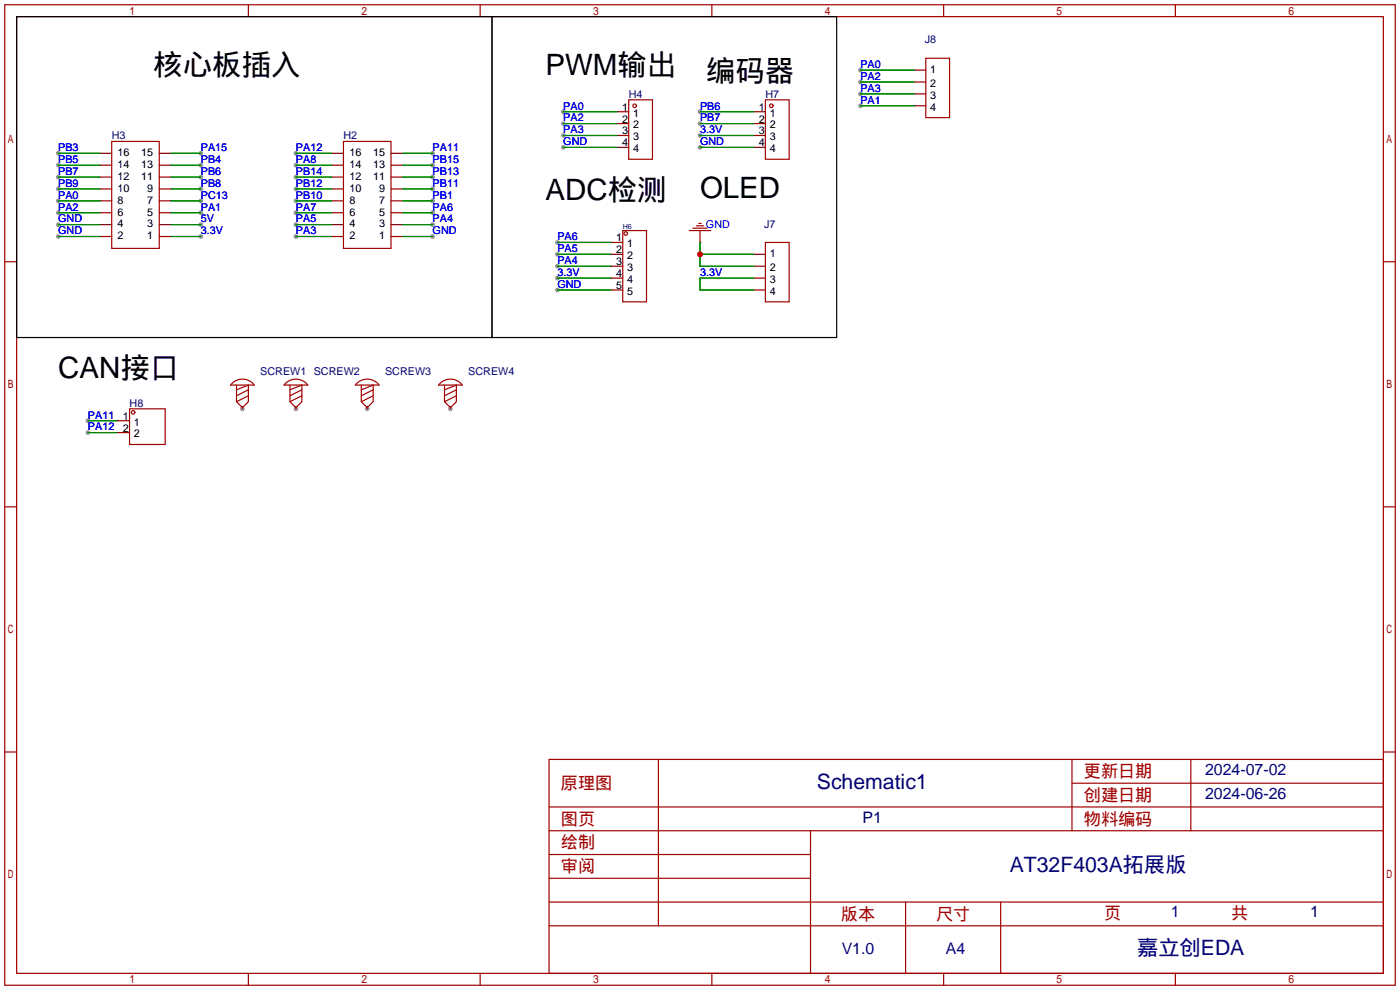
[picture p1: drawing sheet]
<svg xmlns="http://www.w3.org/2000/svg" width="299mm" height="212mm" viewBox="0 0 299 212" stroke-linecap="round" stroke-linejoin="round" font-family="sans-serif">
<g fill="#999">
<circle cx="51.8" cy="87.4" r=".51"/>
<circle cx="63.2" cy="87.4" r=".51"/>
<circle cx="78.5" cy="87.4" r=".51"/>
<circle cx="96.3" cy="87.4" r=".51"/>
<circle cx="12.4" cy="32.8" r=".51"/>
<circle cx="12.4" cy="35.3" r=".51"/>
<circle cx="12.4" cy="37.8" r=".51"/>
<circle cx="12.4" cy="40.4" r=".51"/>
<circle cx="12.4" cy="42.9" r=".51"/>
<circle cx="12.4" cy="45.5" r=".51"/>
<circle cx="12.4" cy="48" r=".51"/>
<circle cx="12.4" cy="50.5" r=".51"/>
<circle cx="42.9" cy="32.8" r=".51"/>
<circle cx="42.9" cy="35.3" r=".51"/>
<circle cx="42.9" cy="37.8" r=".51"/>
<circle cx="42.9" cy="40.4" r=".51"/>
<circle cx="42.9" cy="42.9" r=".51"/>
<circle cx="42.9" cy="45.5" r=".51"/>
<circle cx="42.9" cy="48" r=".51"/>
<circle cx="42.9" cy="50.5" r=".51"/>
<circle cx="63.2" cy="32.8" r=".51"/>
<circle cx="92.5" cy="32.8" r=".51"/>
<circle cx="63.2" cy="35.3" r=".51"/>
<circle cx="63.2" cy="37.8" r=".51"/>
<circle cx="92.5" cy="35.3" r=".51"/>
<circle cx="92.5" cy="37.8" r=".51"/>
<circle cx="63.2" cy="40.4" r=".51"/>
<circle cx="63.2" cy="42.9" r=".51"/>
<circle cx="92.5" cy="40.4" r=".51"/>
<circle cx="92.5" cy="42.9" r=".51"/>
<circle cx="63.2" cy="45.5" r=".51"/>
<circle cx="63.2" cy="48" r=".51"/>
<circle cx="63.2" cy="50.5" r=".51"/>
<circle cx="92.5" cy="45.5" r=".51"/>
<circle cx="92.5" cy="48" r=".51"/>
<circle cx="92.5" cy="50.5" r=".51"/>
<circle cx="120.4" cy="23.9" r=".51"/>
<circle cx="120.4" cy="26.4" r=".51"/>
<circle cx="120.4" cy="29" r=".51"/>
<circle cx="120.4" cy="31.5" r=".51"/>
<circle cx="119.1" cy="54.4" r=".51"/>
<circle cx="119.1" cy="56.9" r=".51"/>
<circle cx="119.1" cy="59.4" r=".51"/>
<circle cx="119.1" cy="62" r=".51"/>
<circle cx="119.1" cy="51.8" r=".51"/>
<circle cx="149.6" cy="23.9" r=".51"/>
<circle cx="149.6" cy="26.4" r=".51"/>
<circle cx="149.6" cy="29" r=".51"/>
<circle cx="149.6" cy="31.5" r=".51"/>
<circle cx="18.8" cy="89.9" r=".51"/>
<circle cx="18.8" cy="92.5" r=".51"/>
<circle cx="183.9" cy="15" r=".51"/>
<circle cx="183.9" cy="17.5" r=".51"/>
<circle cx="183.9" cy="20.1" r=".51"/>
<circle cx="183.9" cy="22.6" r=".51"/>
</g>
<g fill="none" stroke="#a10000" stroke-width=".25">
<path d="M1 1h297.2v209.6h-297.2zM3.6 3.6h292.1v204.4h-292.1zM53.1 1v2.6M102.6 1v2.6M152.1 1v2.6M197.9 12.4h5v12.7h-5zM201.7 1v2.6M251.2 1v2.6M23.9 30.2h10.1v22.9h-10.1zM73.4 30.2h10.2v22.9h-10.2zM134.4 21.3h5v12.7h-5zM163.6 21.3h5.1v12.7h-5.1z"/>
<path d="M1 55.9h2.6M133.1 49.3h5.1v15.2h-5.1zM147.3 49.3h4.6M148.1 48.8h3M148.8 48.3h1.6M149.4 47.8h.5M149.6 49.3v2.5M163.6 51.8h5.1v12.7h-5.1zM295.7 55.9h2.5M27.7 87.4h7.6v7.6h-7.6zM49.7 81.8a3.2 3.2 0 0 1 4.7 .5h-5.1zM50.5 82.3v3.6l1.3 1.2 1.3-1.2v-3.6l-2.6 1"/>
<path d="M53.1 83.3l-2.6 1.3M53.1 84.6l-2.6 1.3M61.1 81.8a3.2 3.2 0 0 1 4.7 .5h-5.1zM62 82.3v3.6l1.2 1.2 1.3-1.2v-3.6l-2.5 1M64.5 83.3l-2.5 1.3M64.5 84.6l-2.5 1.3M76.4 81.8a3.2 3.2 0 0 1 4.6 .5h-5.1zM77.2 82.3v3.6l1.3 1.2 1.3-1.2v-3.6l-2.6 1M79.8 83.3l-2.6 1.3M79.8 84.6l-2.6 1.3M94.2 81.8a3.2 3.2 0 0 1 4.6 .5h-5.1zM95 82.3v3.6l1.3 1.2 1.2-1.2v-3.6l-2.5 1"/>
<path d="M97.5 83.3l-2.5 1.3M97.5 84.6l-2.5 1.3M1 108.3h2.6M295.7 108.3h2.5M1 160.7h2.6M117.3 162.3h178.4v45.7h-178.4zM117.3 177.5h178.4M117.3 172.5h178.4M140.7 162.3v35.6M173.2 177.5v30.5M229.1 162.3v15.2M229.1 167.4h66.6"/>
<path d="M254.5 162.3v15.2M295.7 160.7h2.5M117.3 182.6h55.9M117.3 197.9h178.4M117.3 192.8h178.4M117.3 187.7h55.9M193.5 192.8v15.2M213.9 192.8v15.2M53.1 208v2.6M102.6 208v2.6M152.1 208v2.6M201.7 208v2.6"/>
<path d="M251.2 208v2.6"/>
<circle cx="135.6" cy="22.6" r=".38"/>
<circle cx="164.8" cy="22.6" r=".38"/>
<circle cx="133.7" cy="49.9" r=".38"/>
<circle cx="28.4" cy="88.1" r=".38"/>
</g>
<g fill="none" stroke="#870000" stroke-width=".25">
<path d="M195.3 15h2.6M195.3 17.5h2.6M21.3 37.8h2.6M21.3 35.3h2.6M21.3 32.8h2.6M34 37.8h2.6M34 35.3h2.6M34 32.8h2.6M70.9 37.8h2.5M70.9 35.3h2.5M70.9 32.8h2.5M83.6 37.8h2.5"/>
<path d="M83.6 35.3h2.5M83.6 32.8h2.5M131.8 23.9h2.6M131.8 26.4h2.6M131.8 29h2.6M131.8 31.5h2.6M161 23.9h2.6M161 26.4h2.6M161 29h2.6M161 31.5h2.6M195.3 20.1h2.6M195.3 22.6h2.6"/>
<path d="M21.3 50.5h2.6M21.3 48h2.6M21.3 45.5h2.6M21.3 42.9h2.6M21.3 40.4h2.6M34 50.5h2.6M34 48h2.6M34 45.5h2.6M34 42.9h2.6M34 40.4h2.6M70.9 50.5h2.5M70.9 48h2.5"/>
<path d="M70.9 45.5h2.5M70.9 42.9h2.5M70.9 40.4h2.5M83.6 50.5h2.5M83.6 48h2.5M83.6 45.5h2.5M83.6 42.9h2.5M83.6 40.4h2.5M130.6 51.8h2.5M130.6 54.4h2.5M130.6 56.9h2.5M130.6 59.4h2.5"/>
<path d="M149.6 51.8h.1M161 54.4h2.6M161 56.9h2.6M161 59.4h2.6M130.6 62h2.5M161 62h2.6M25.1 89.9h2.6M25.1 92.5h2.6M51.8 86.9v.5M63.2 86.9v.5M78.5 86.9v.5M96.3 86.9v.5"/>
</g>
<g fill="none" stroke="#008700" stroke-width=".25">
<path d="M183.9 15h11.4M183.9 17.5h11.4M12.4 32.8h8.9M12.4 35.3h8.9M12.4 37.8h8.9M36.6 32.8h6.3M36.6 35.3h6.3M36.6 37.8h6.3M63.2 32.8h7.7M63.2 35.3h7.7M63.2 37.8h7.7M86.1 32.8h6.4"/>
<path d="M86.1 35.3h6.4M86.1 37.8h6.4M120.4 23.9h11.4M120.4 26.4h11.4M120.4 29h11.4M120.4 31.5h11.4M149.6 23.9h11.4M149.6 26.4h11.4M149.6 29h11.4M149.6 31.5h11.4M183.9 20.1h11.4M183.9 22.6h11.4"/>
<path d="M12.4 40.4h8.9M12.4 42.9h8.9M12.4 45.5h8.9M12.4 48h8.9M12.4 50.5h8.9M36.6 40.4h6.3M36.6 42.9h6.3M36.6 45.5h6.3M36.6 48h6.3M36.6 50.5h6.3M63.2 40.4h7.7M63.2 42.9h7.7"/>
<path d="M63.2 45.5h7.7M63.2 48h7.7M63.2 50.5h7.7M86.1 40.4h6.4M86.1 42.9h6.4M86.1 45.5h6.4M86.1 48h6.4M86.1 50.5h6.4M119.1 54.4h11.5M119.1 56.9h11.5M119.1 59.4h11.5M119.1 51.8h11.5"/>
<path d="M149.6 54.4h11.4M149.6 51.8v5.1h11.4M161 59.4h-11.4v2.6h11.4M119.1 62h11.5M18.8 89.9h6.3M18.8 92.5h6.3"/>
</g>
<path d="M3.6 3.6h101.6v68.5h-101.6zM105.2 3.6h73.6v68.5h-73.6z" fill="none" stroke="#000" stroke-width=".25"/>
<circle cx="149.6" cy="54.4" r=".63" fill="#c00"/>
<g font-size="6.3">
<text x="32.8" y="16">核心板插入</text>
<text x="116.6" y="16">PWM输出</text>
<text x="150.9" y="17.3">编码器</text>
<text x="116.6" y="42.7">ADC检测</text>
<text x="149.6" y="42.4">OLED</text>
<text x="12.4" y="80.8">CAN接口</text>
</g>
<g font-size="4.5" fill="#000080">
<text x="174.6" y="168.6">Schematic1</text>
<text x="215.8" y="186.3">AT32F403A拓展版</text>
<text x="243" y="204.1">嘉立创EDA</text>
</g>
<g font-size="3.7" fill="#a00000">
<text x="231.6" y="166.1">更新日期</text>
<text x="119.9" y="168.6">原理图</text>
<text x="231.6" y="171.2">创建日期</text>
<text x="119.9" y="176.3">图页</text>
<text x="231.6" y="176.3">物料编码</text>
<text x="119.9" y="181.3">绘制</text>
<text x="119.9" y="186.4">审阅</text>
<text x="179.7" y="196.6">版本</text>
<text x="200" y="196.6">尺寸</text>
<text x="236" y="196.3">页</text>
<text x="263.1" y="196.3">共</text>
</g>
<g font-size="3.4" fill="#000080">
<text x="257.6" y="165.7">2024-07-02</text>
<text x="257.6" y="170.8">2024-06-26</text>
<text x="184.4" y="175.9">P1</text>
<text x="250.3" y="196">1</text>
<text x="280" y="196">1</text>
<text x="179.9" y="203.8">V1.0</text>
<text x="202.1" y="203.8">A4</text>
</g>
<g font-size="2.3" fill="#000080">
<text x="197.6" y="9.3">J8</text>
<text x="134.4" y="20.9">H4</text>
<text x="163.6" y="20.9">H7</text>
<text x="23.9" y="29.8">H3</text>
<text x="73.4" y="29.8">H2</text>
<text x="163.3" y="48.6">J7</text>
<text x="55.6" y="80.1">SCREW1 SCREW2</text>
<text x="82.3" y="80.1">SCREW3</text>
<text x="100.1" y="80.1">SCREW4</text>
<text x="27.7" y="86.9">H8</text>
</g>
<g font-size="2.3" fill="#00f">
<text x="183.9" y="14.5">PA0</text>
<text x="183.9" y="17.1">PA2</text>
<text x="120.4" y="23.4">PA0</text>
<text x="149.6" y="23.4">PB6</text>
<text x="183.9" y="19.6">PA3</text>
<text x="183.9" y="22.1">PA1</text>
<text x="120.4" y="26">PA2</text>
<text x="120.4" y="28.5">PA3</text>
<text x="149.6" y="26">PB7</text>
<text x="149.6" y="28.5">3.3V</text>
<text x="12.4" y="32.3">PB3</text>
<text x="12.4" y="34.8">PB5</text>
<text x="42.9" y="32.3">PA15</text>
<text x="42.9" y="34.8">PB4</text>
<text x="63.2" y="32.3">PA12</text>
<text x="63.2" y="34.8">PA8</text>
<text x="92.5" y="32.3">PA11</text>
<text x="92.5" y="34.8">PB15</text>
<text x="120.4" y="31">GND</text>
<text x="149.6" y="31">GND</text>
<text x="12.4" y="37.4">PB7</text>
<text x="12.4" y="39.9">PB9</text>
<text x="42.9" y="37.4">PB6</text>
<text x="42.9" y="39.9">PB8</text>
<text x="63.2" y="37.4">PB14</text>
<text x="63.2" y="39.9">PB12</text>
<text x="92.5" y="37.4">PB13</text>
<text x="92.5" y="39.9">PB11</text>
<text x="12.4" y="42.5">PA0</text>
<text x="12.4" y="45">PA2</text>
<text x="12.4" y="47.5">GND</text>
<text x="42.9" y="42.5">PC13</text>
<text x="42.9" y="45">PA1</text>
<text x="42.9" y="47.5">5V</text>
<text x="63.2" y="42.5">PB10</text>
<text x="63.2" y="45">PA7</text>
<text x="63.2" y="47.5">PA5</text>
<text x="92.5" y="42.5">PB1</text>
<text x="92.5" y="45">PA6</text>
<text x="92.5" y="47.5">PA4</text>
<text x="12.4" y="50.1">GND</text>
<text x="42.9" y="50.1">3.3V</text>
<text x="63.2" y="50.1">PA3</text>
<text x="92.5" y="50.1">GND</text>
<text x="119.1" y="53.9">PA5</text>
<text x="119.1" y="51.4">PA6</text>
<text x="150.9" y="48.8">GND</text>
<text x="119.1" y="56.4">PA4</text>
<text x="119.1" y="59">3.3V</text>
<text x="149.6" y="59">3.3V</text>
<text x="119.1" y="61.5">GND</text>
<text x="18.8" y="89.5">PA11</text>
<text x="18.8" y="92">PA12</text>
</g>
<g font-size="2.3">
<text x="198.8" y="15.5">1</text>
<text x="133" y="23.6">1</text>
<text x="162.2" y="23.6">1</text>
<text x="198.8" y="18.6">2</text>
<text x="198.8" y="21.1">3</text>
<text x="198.8" y="23.6">4</text>
<text x="133" y="26.2">2</text>
<text x="133" y="28.7">3</text>
<text x="135.3" y="24.9">1</text>
<text x="135.3" y="27.5">2</text>
<text x="135.3" y="30">3</text>
<text x="162.2" y="26.2">2</text>
<text x="162.2" y="28.7">3</text>
<text x="164.5" y="24.9">1</text>
<text x="164.5" y="27.5">2</text>
<text x="164.5" y="30">3</text>
<text x="25.1" y="35.9">14</text>
<text x="25.1" y="33.4">16</text>
<text x="30.2" y="35.9">13</text>
<text x="30.2" y="33.4">15</text>
<text x="74.7" y="35.9">14</text>
<text x="74.7" y="33.4">16</text>
<text x="79.7" y="35.9">13</text>
<text x="79.7" y="33.4">15</text>
<text x="133" y="31.3">4</text>
<text x="135.3" y="32.5">4</text>
<text x="162.2" y="31.3">4</text>
<text x="164.5" y="32.5">4</text>
<text x="25.1" y="41">10</text>
<text x="25.1" y="38.4">12</text>
<text x="30.2" y="38.4">11</text>
<text x="31.5" y="41">9</text>
<text x="74.7" y="41">10</text>
<text x="74.7" y="38.4">12</text>
<text x="79.7" y="38.4">11</text>
<text x="81" y="41">9</text>
<text x="25.1" y="46.1">6</text>
<text x="25.1" y="43.5">8</text>
<text x="31.5" y="46.1">5</text>
<text x="31.5" y="43.5">7</text>
<text x="74.7" y="46.1">6</text>
<text x="74.7" y="43.5">8</text>
<text x="81" y="46.1">5</text>
<text x="81" y="43.5">7</text>
<text x="25.1" y="51.1">2</text>
<text x="25.1" y="48.6">4</text>
<text x="31.5" y="51.1">1</text>
<text x="31.5" y="48.6">3</text>
<text x="74.7" y="51.1">2</text>
<text x="74.7" y="48.6">4</text>
<text x="81" y="51.1">1</text>
<text x="81" y="48.6">3</text>
<text x="131.7" y="51.6">1</text>
<text x="134" y="52.9">1</text>
<text x="131.7" y="54.1">2</text>
<text x="131.7" y="56.7">3</text>
<text x="131.7" y="59.2">4</text>
<text x="134" y="55.4">2</text>
<text x="134" y="57.9">3</text>
<text x="164.5" y="54.9">1</text>
<text x="164.5" y="57.9">2</text>
<text x="131.7" y="61.7">5</text>
<text x="134" y="60.5">4</text>
<text x="134" y="63">5</text>
<text x="164.5" y="60.5">3</text>
<text x="164.5" y="63">4</text>
<text x="26.3" y="89.7">1</text>
<text x="26.3" y="92.2">2</text>
<text x="28.6" y="91">1</text>
<text x="28.6" y="93.5">2</text>
</g>
<text font-size="1.5" fill="#000080" x="133.1" y="48.9">H6</text>
</svg>
